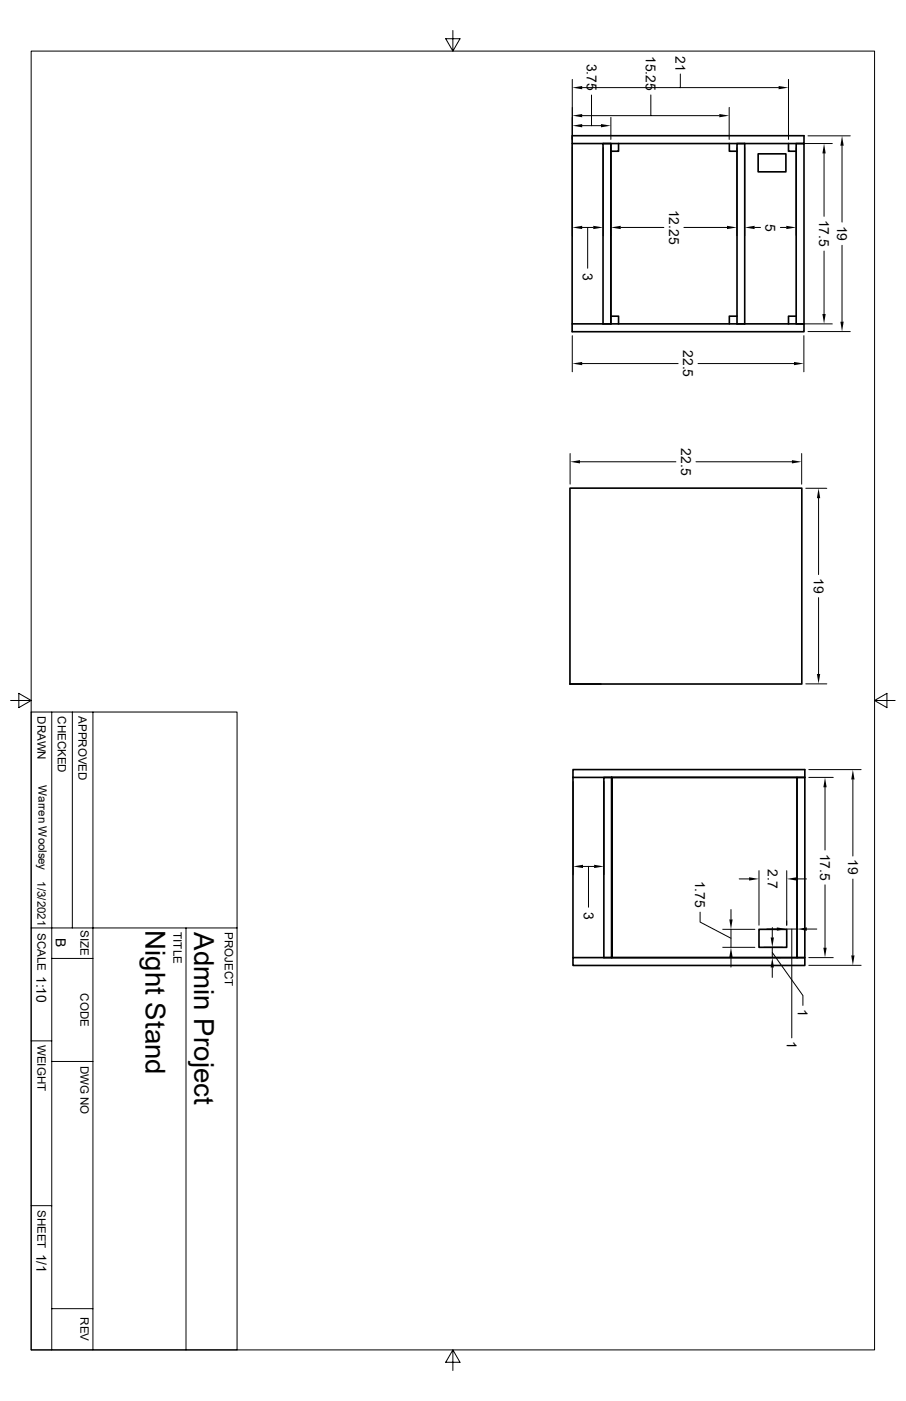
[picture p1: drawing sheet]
<svg xmlns="http://www.w3.org/2000/svg" width="279mm" height="432mm" viewBox="0 0 279 432" stroke-linecap="round" stroke-linejoin="round" font-family="sans-serif">
<g fill="none" stroke="#000" stroke-width=".51">
<path d="M176.4 44.2h9.6v55.6h-9.6zM176.4 44.2v-2.4h71.5v2.4h-61.9h2.4v55.6M188.4 44.2v2.4h2.4v-2.4M188.4 46.6v50.9M224.9 44.2v2.4h2.4M227.3 44.2h2.4v55.6h-2.4zM233.8 47.4h8.6v5.6h-8.6zM243.2 44.2v2.4h2.3M245.5 44.2h2.4v55.6h-2.4zM176.4 99.8v2.4h71.5v-2.4h-61.9h2.4M188.4 99.8v-2.3h2.4v2.3M227.3 97.5h-2.4v2.3"/>
<path d="M245.5 97.5h-2.3v2.3M175.8 150.5h71.5v60.3h-71.5zM175.8 210.8h9.5M176.7 237.2h71.5v2.4h-71.5zM176.7 239.6v55.5M186.2 239.6h59.6v55.5h-57.2v-55.5v55.5h-2.4zM245.8 239.6h2.4v55.5h-2.4zM176.7 295.1h71.5v2.5h-71.5zM234.1 286.4h8.5v5.6h-8.5z"/>
</g>
<g fill="none" stroke="#000" stroke-width=".31">
<path d="M9.6 15.7h260.1v400.4h-260.1zM139.7 9.4v6.3l2.2-3.8h-4.4l2.2 3.8M176.5 24.5v18.5M179.5 38.7h5.8M179.5 35.6h42.3M179.5 27h60.6M182.4 29.3v9.4M188.4 36.2v6.8M200.7 29.3v6.3M209.8 22.8v4.2M224.9 33.1v9.9M243.2 24.5v18.5"/>
<path d="M176.5 45.5v27.1M186 45.5v27.1M188.4 45.5v27.1M227.2 45.5v27.1M229.7 45.5v27.1M245.5 45.5v27.1M246.8 44.2h9.9M249.2 41.9h13M254.1 47.3v19.4M259.7 44.9v23.6M179.5 70.1h3.5M181.2 70.1v12.6"/>
<path d="M191.4 70.1h13.3M210.9 70.1h13.3M232.7 70.1h1.8M240.7 70.1h1.8M254.1 77.4v19.4M259.7 75.6v23.5M246.8 99.8h9.9M176.5 103.5v11.1M179.5 112.1h29.6M215.3 112.1h29.6M247.9 103.5v11.1M249.2 102.2h13"/>
<path d="M175.8 139.8v9.4M247.2 139.8v9.4M178.9 142.3h29.5M214.6 142.3h29.6M248.5 150.5h6.5M252.4 153.5v23.6M252.4 184.2v23.5M3.3 215.9h6.3l-3.8-2.2v4.4l3.8-2.2M9.6 219.5h63.5v196.6h-63.5zM16 219.5v196.6M22.3 219.5v66.5M28.7 219.5v196.6"/>
<path d="M248.5 210.8h6.5M269.7 215.9l3.8 2.2v-4.4l-3.8 2.2h6.4M249.4 239.6h7.6M249.4 237.2h16.2M176.7 240.9v28.7M186.3 240.9v28.7M254.4 242.7v19.3M263 240.2v23.6M179.8 267h3.4M181.5 267v12.6M228 270.9h3M234.1 268.4v16.8"/>
<path d="M242.6 268.4v16.8M245.7 270.9h3M254.4 272.7v19.4M263 270.9v23.6M9.6 286h63.5M16 295.4h12.7M57.4 286v130.1M215.9 281.1v3.1l9.5 5M222.9 292h9.9M222.9 286.4h9.9M225.4 286.4v5.6M225.4 280.3v3.1"/>
<path d="M225.4 295v3.1M235.6 292h5.7M236.5 286.3h3.1M238.2 292v3.1M238.2 293.6l9.4 13.2v3.1M238.2 285.9v3M238.2 298.2v3M239.4 295.1h1.3M242.6 286.3h3.2M244.2 286.3v33.6M245.8 283.8v1.3M248.8 286.3h3.1"/>
<path d="M249.4 295.1h7.6M249.4 297.5h16.2M9.6 320.8h6.4M16 327.2h12.7M9.6 371.6h6.4M16 403.4h12.7M139.7 416.1l-2.2 3.8h4.4l-2.2-3.8v6.3"/>
</g>
<g fill="#000">
<path d="M176.5 38.7l3-.5v1zM176.5 35.6l3-.5v1.1zM176.5 27l3-.5v1zM185.3 38.2l3.1 .5-3.1 .5zM221.8 35.1l3.1 .5-3.1 .6zM240.1 26.5l3.1 .5-3.1 .5zM254.1 44.2l.5 3.1h-1zM259.7 41.9l.5 3h-1zM176.5 70.1l3-.5v1zM183 69.6l3 .5-3 .5zM188.4 70.1l3-.5v1zM224.2 69.6l3 .5-3 .5z"/>
<path d="M229.7 70.1l3-.5v1zM242.5 69.6l3 .5-3 .5zM253.6 96.8h1l-.5 3zM259.2 99.1h1l-.5 3.1zM176.5 112.1l3-.6v1.1zM244.9 111.5l3 .6-3 .5zM175.8 142.3l3.1-.5v1zM244.2 141.8l3 .5-3 .5zM252.4 150.5l.5 3h-1zM251.9 207.7h1l-.5 3.1zM254.4 239.6l.5 3.1h-1zM263 237.2l.5 3h-1z"/>
<path d="M176.7 267l3.1-.5v1zM183.2 266.5l3.1 .5-3.1 .5zM231 270.4l3.1 .5-3.1 .5zM242.6 270.9l3.1-.5v1zM225.4 292l.5 3h-1zM224.9 283.4h1l-.5 3zM237.7 288.9h1l-.5 3.1zM238.2 295.1l.5 3.1h-1zM239.6 285.8l3 .5-3 .6zM245.8 286.3l3-.5v1.1zM253.9 292.1h1l-.5 3zM262.5 294.5h1l-.5 3z"/>
</g>
<g font-size="8.5">
<text x="44.8" y="286.6" transform="rotate(90 44.8 286.6)">Night Stand</text>
<text x="59.9" y="287.3" transform="rotate(90 59.9 287.3)">Admin Project</text>
</g>
<g font-size="4.3">
<text x="199.2" y="17.2" transform="rotate(90 199.2 17.2)">15.25</text>
<text x="208.3" y="17.4" transform="rotate(90 208.3 17.4)">21</text>
<text x="180.9" y="19.6" transform="rotate(90 180.9 19.6)">3.75</text>
<text x="206.3" y="64.6" transform="rotate(90 206.3 64.6)">12.25</text>
<text x="236.1" y="68.9" transform="rotate(90 236.1 68.9)">5</text>
<text x="252.6" y="67.7" transform="rotate(90 252.6 67.7)">17.5</text>
<text x="258.2" y="69.5" transform="rotate(90 258.2 69.5)">19</text>
<text x="179.7" y="84" transform="rotate(90 179.7 84)">3</text>
<text x="210.7" y="107.9" transform="rotate(90 210.7 107.9)">22.5</text>
<text x="210" y="138.2" transform="rotate(90 210 138.2)">22.5</text>
<text x="250.9" y="178.1" transform="rotate(90 250.9 178.1)">19</text>
<text x="252.9" y="263.1" transform="rotate(90 252.9 263.1)">17.5</text>
<text x="236.8" y="268" transform="rotate(90 236.8 268)">2.7</text>
<text x="261.5" y="264.9" transform="rotate(90 261.5 264.9)">19</text>
<text x="214.4" y="271.5" transform="rotate(90 214.4 271.5)">1.75</text>
<text x="180" y="281" transform="rotate(90 180 281)">3</text>
<text x="17.2" y="289.2" transform="rotate(90 17.2 289.2)">B</text>
<text x="11.3" y="300.8" transform="rotate(90 11.3 300.8)">1:10</text>
<text x="246.1" y="310.9" transform="rotate(90 246.1 310.9)">1</text>
<text x="242.7" y="320.9" transform="rotate(90 242.7 320.9)">1</text>
<text x="11.3" y="386.4" transform="rotate(90 11.3 386.4)">1/1</text>
</g>
<g font-size="3.6">
<text x="11.5" y="220.7" transform="rotate(90 11.5 220.7)">DRAWN</text>
<text x="17.9" y="220.7" transform="rotate(90 17.9 220.7)">CHECKED</text>
<text x="24.2" y="220.7" transform="rotate(90 24.2 220.7)">APPROVED</text>
<text x="11.9" y="242" transform="rotate(90 11.9 242)">Warren Woolsey</text>
<text x="11.5" y="271.6" transform="rotate(90 11.5 271.6)">1/3/2021</text>
<text x="11.5" y="287.5" transform="rotate(90 11.5 287.5)">SCALE</text>
<text x="24.9" y="286.8" transform="rotate(90 24.9 286.8)">SIZE</text>
<text x="53.6" y="287.3" transform="rotate(90 53.6 287.3)">TITLE</text>
<text x="69.3" y="287.3" transform="rotate(90 69.3 287.3)">PROJECT</text>
<text x="24.9" y="306.2" transform="rotate(90 24.9 306.2)">CODE</text>
<text x="11.5" y="322.1" transform="rotate(90 11.5 322.1)">WEIGHT</text>
<text x="24.9" y="328.4" transform="rotate(90 24.9 328.4)">DWG NO</text>
<text x="11.5" y="372.9" transform="rotate(90 11.5 372.9)">SHEET</text>
<text x="24.9" y="406" transform="rotate(90 24.9 406)">REV</text>
</g>
</svg>
